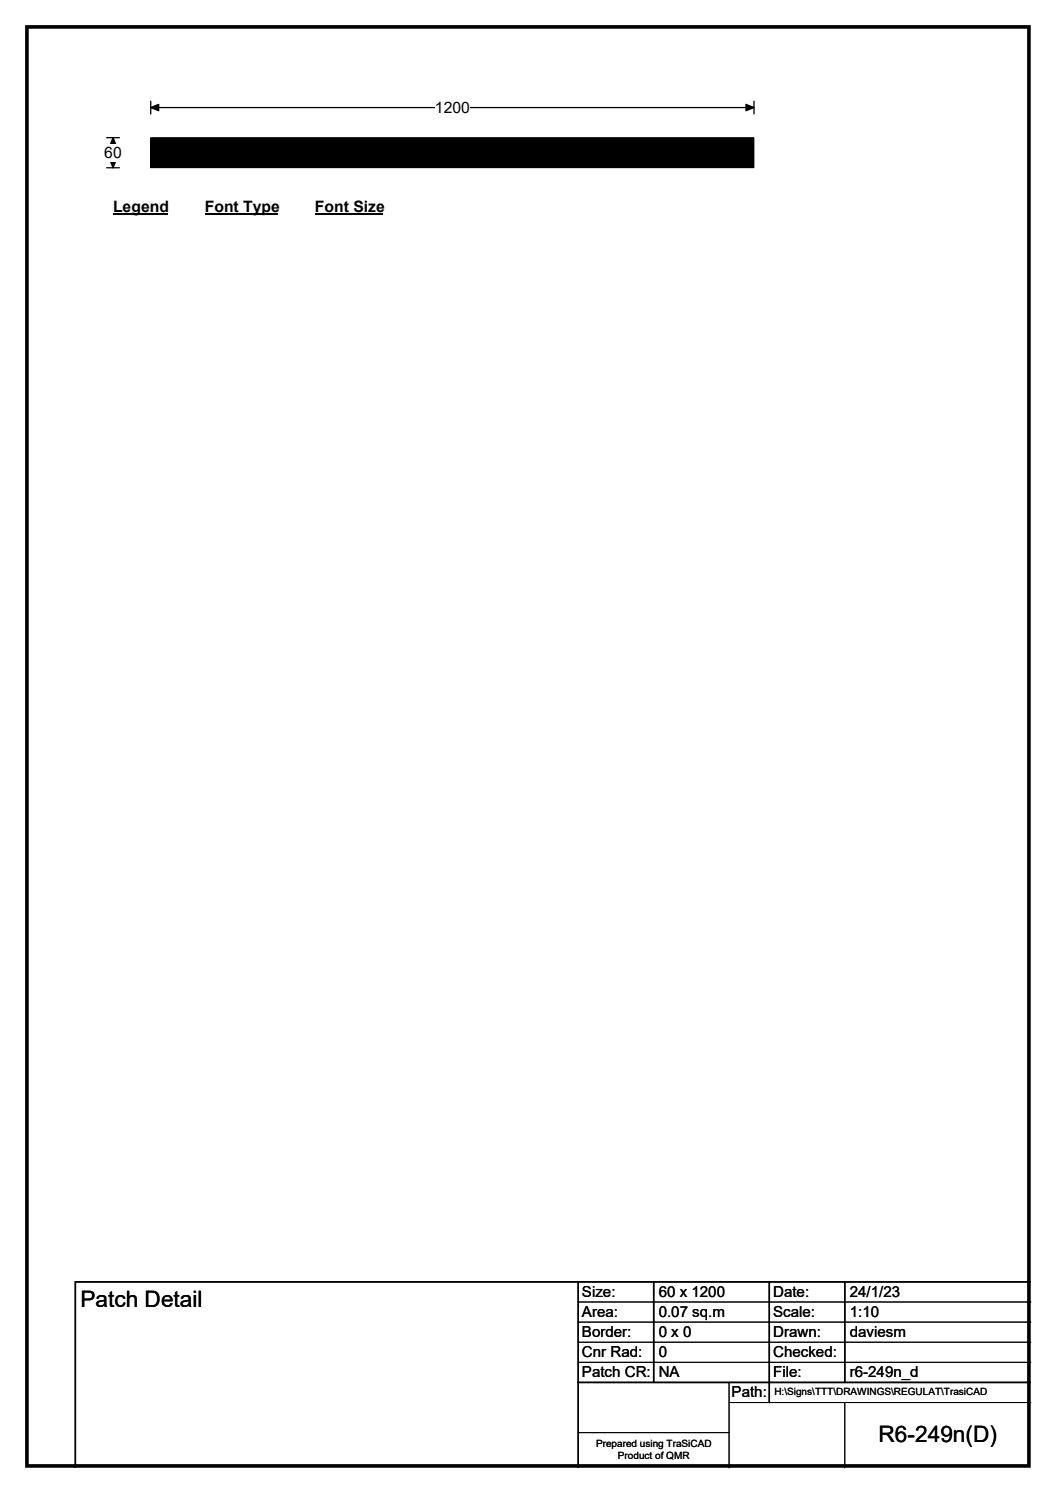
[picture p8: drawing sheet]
<svg xmlns="http://www.w3.org/2000/svg" width="210mm" height="297mm" viewBox="0 0 210 297" stroke-linecap="round" stroke-linejoin="round" font-family="sans-serif">
<path d="M5.4 5.4h199.2v286.3h-199.2z" fill="none" stroke="#000" stroke-width=".72"/>
<path d="M30 21.4h119.9M30 20.1v2.6M149.9 20.1v2.6" fill="none" stroke="#000" stroke-width=".25"/>
<path d="M30 21.4l1.6-.6v1.2zM148.3 20.8l1.6 .6-1.6 .6z" fill="#000" stroke="#000" stroke-width=".25"/>
<path d="M86.5 19.7h6.9v3.5h-6.9z" fill="#fff"/>
<path d="M21.2 27.4h2.5M21.2 33.4h2.5M22.5 27.4v6" fill="none" stroke="#000" stroke-width=".25"/>
<path d="M22.5 27.4l.6 1.6h-1.3zM21.8 31.8h1.3l-.6 1.6z" fill="#000" stroke="#000" stroke-width=".25"/>
<g fill="#fff">
<path d="M20.7 28.7h3.5v3.5h-3.5z"/>
<path d="M22.5 39.4h10.7v3.5h-10.7z"/>
</g>
<path d="M22.5 42.7h10.7" fill="none" stroke="#000" stroke-width=".32"/>
<path d="M40.7 39.4h14.4v3.5h-14.4z" fill="#fff"/>
<path d="M40.7 42.7h14.4" fill="none" stroke="#000" stroke-width=".32"/>
<path d="M62.6 39.4h13.5v3.5h-13.5z" fill="#fff"/>
<path d="M62.6 42.7h13.5" fill="none" stroke="#000" stroke-width=".32"/>
<path d="M30 27.4h119.9v6h-119.9z" fill="#000"/>
<path d="M30 27.4h119.9v6h-119.9zM115 259h90M115 263h90M115 267h90M115 271h90M145 279h60M145 275v17M168 279v13M115 285h30" fill="none" stroke="#000" stroke-width=".2"/>
<path d="M115 255v37M130 255v20M153 255v24M168 255v20M205 255h-190v37M115 275h90" fill="none" stroke="#000" stroke-width=".3"/>
<g font-size="4.5">
<text x="16" y="260.1">Patch Detail</text>
<text x="174.7" y="286.9">R6-249n(D)</text>
</g>
<g font-size="3.1">
<text x="86.5" y="22.5">1200</text>
<text x="20.7" y="31.5">60</text>
<text x="22.5" y="42.2">Legend</text>
<text x="40.7" y="42.2">Font Type</text>
<text x="62.6" y="42.2">Font Size</text>
</g>
<g font-size="3">
<text x="115.7" y="258">Size:</text>
<text x="131" y="258">60 x 1200</text>
<text x="153.7" y="258">Date:</text>
<text x="169" y="258">24/1/23</text>
<text x="115.7" y="262">Area:</text>
<text x="131" y="262">0.07 sq.m</text>
<text x="153.7" y="262">Scale:</text>
<text x="169" y="262">1:10</text>
<text x="115.7" y="266">Border:</text>
<text x="115.7" y="270">Cnr Rad:</text>
<text x="131" y="266">0 x 0</text>
<text x="131" y="270">0</text>
<text x="153.7" y="266">Drawn:</text>
<text x="153.7" y="270">Checked:</text>
<text x="169" y="266">daviesm</text>
<text x="115.7" y="274">Patch CR:</text>
<text x="131" y="274">NA</text>
<text x="153.7" y="274">File:</text>
<text x="169" y="274">r6-249n_d</text>
<text x="145.5" y="278">Path:</text>
</g>
<g font-size="2">
<text x="154" y="277.6">H:\Signs\TTT\DRAWINGS\REGULAT\TrasiCAD</text>
<text x="118.5" y="287.8">Prepared using TraSiCAD</text>
<text x="122.9" y="290.2">Product of QMR</text>
</g>
</svg>
